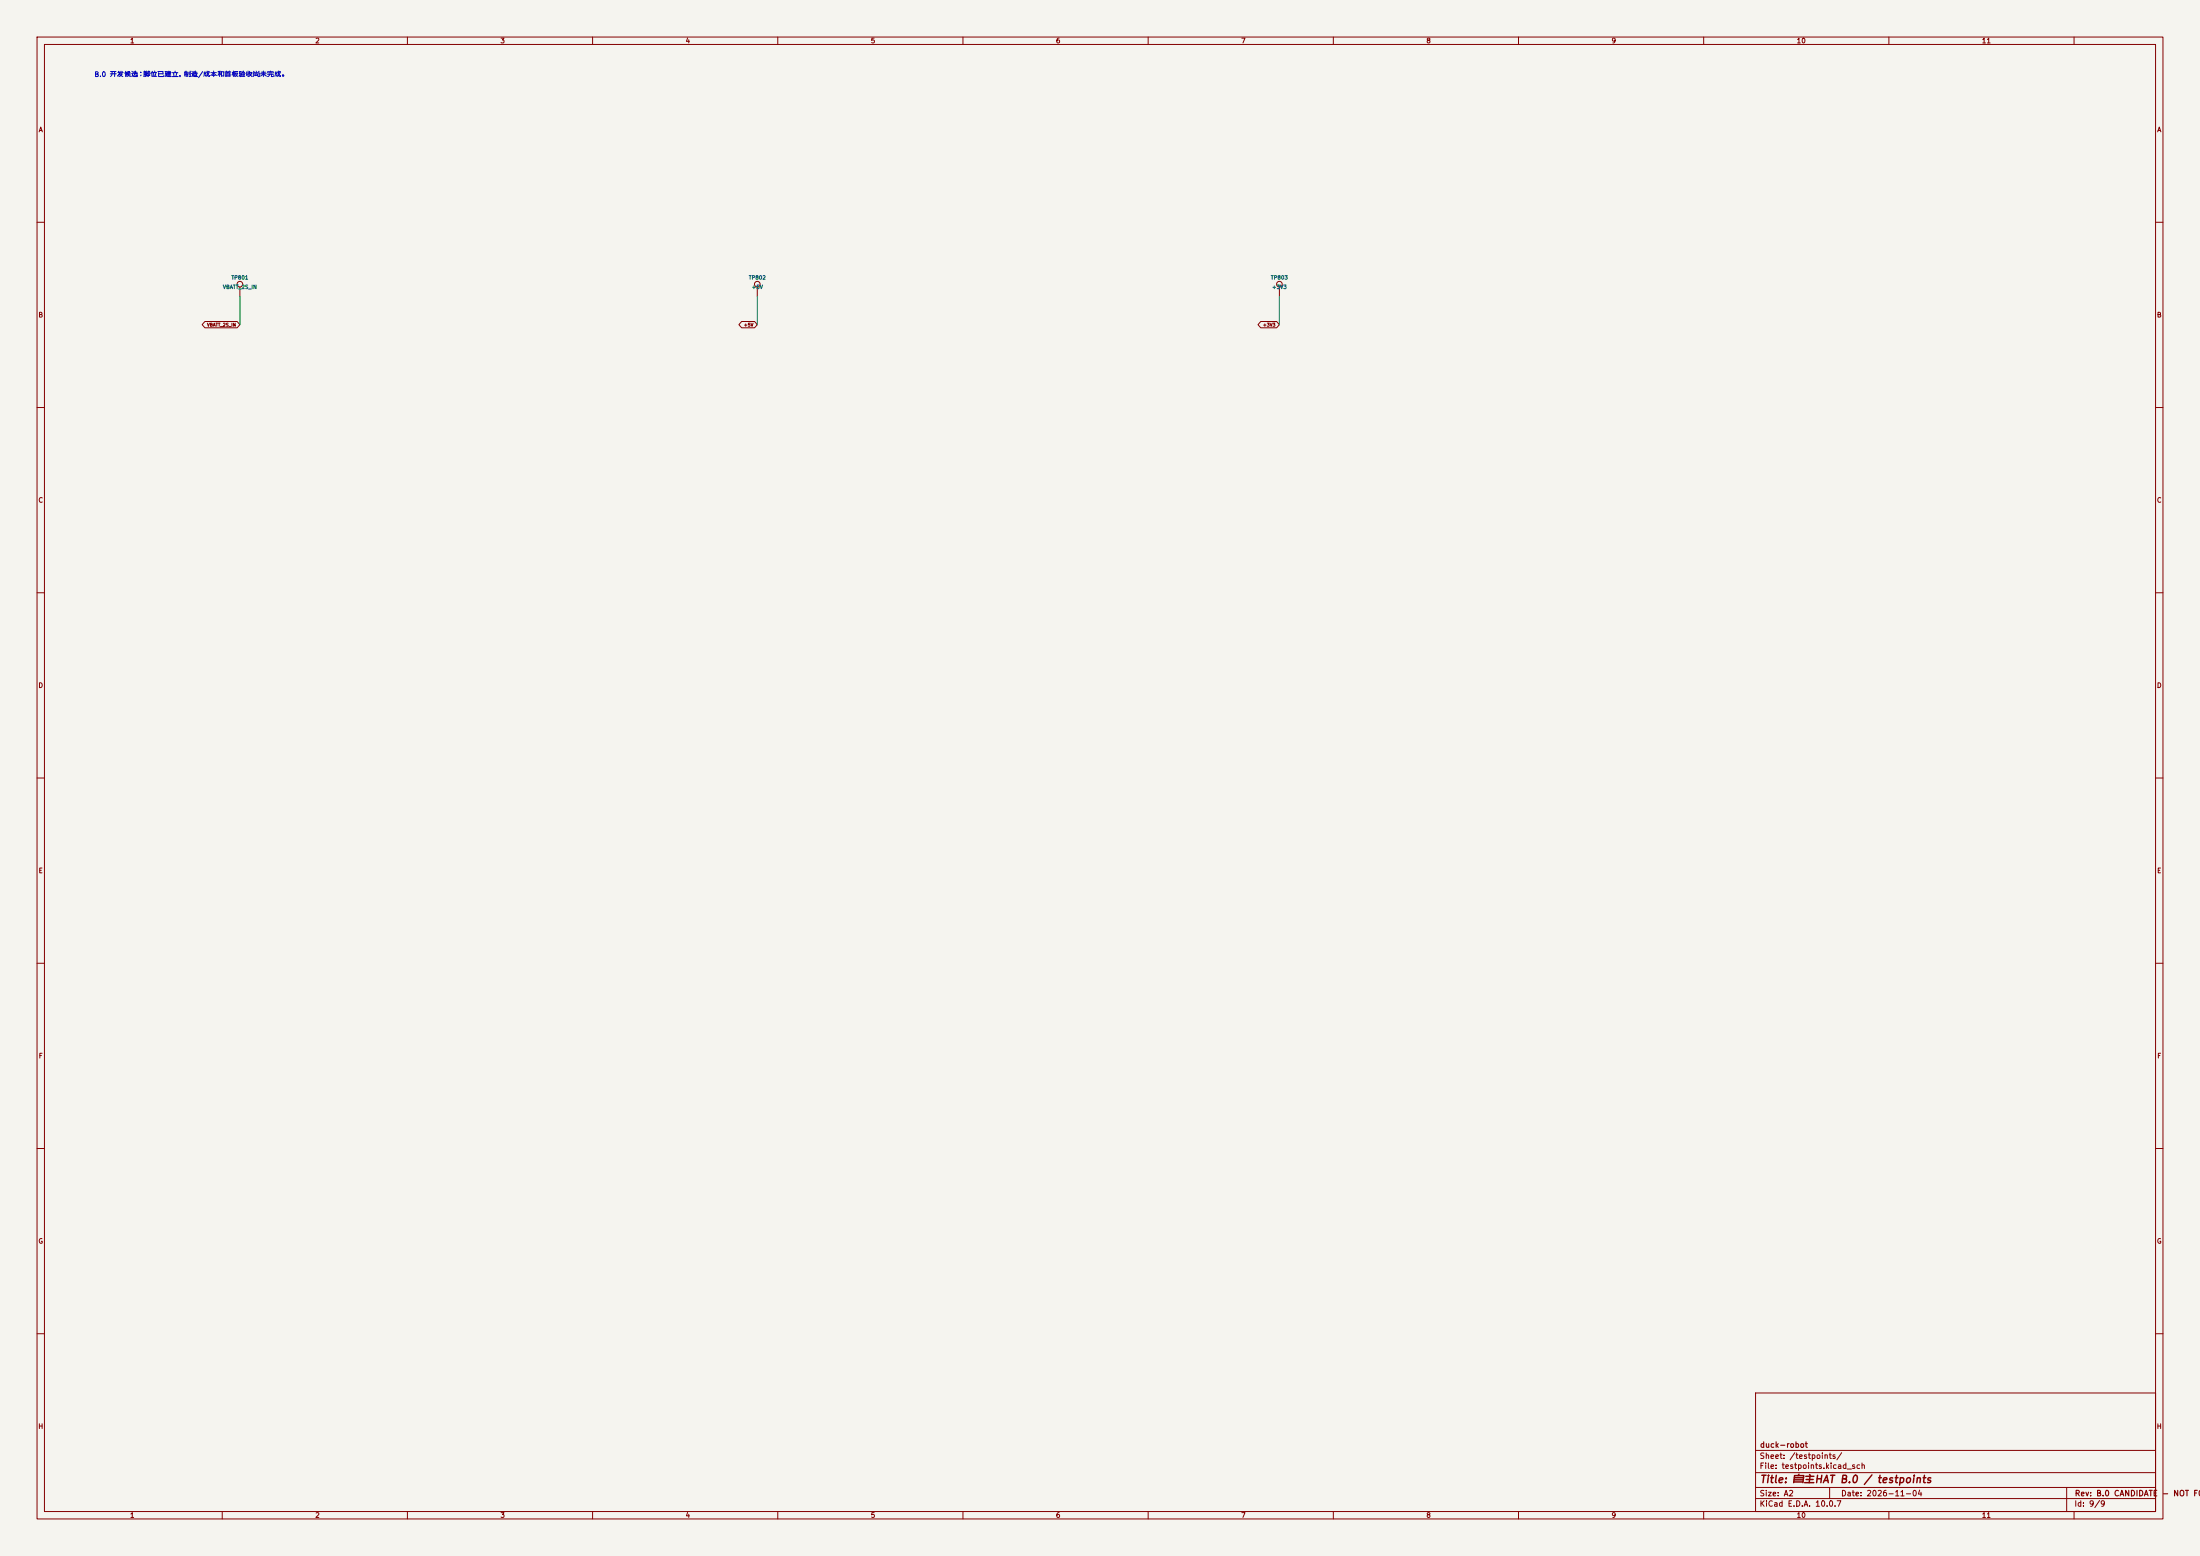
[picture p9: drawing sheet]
(kicad_sch 
 (version 20250114) 
 (generator "eeschema") 
 (paper "A2") 
 (title_block 
  (title "自主HAT B.0 / testpoints") 
  (date "2026-11-04") 
  (rev "B.0 CANDIDATE - NOT FOR FAB") 
  (company "duck-robot")) 
 (lib_symbols 
  (symbol "Connector:TestPoint" 
   (pin_numbers  (hide yes)) 
   (pin_names 
    (offset 0.762)  (hide yes))  (exclude_from_sim no)  (in_bom yes)  (on_board yes) 
   (in_pos_files yes) 
   (duplicate_pin_numbers_are_jumpers no) 
   (property "Reference" "TP"  (at 0 6.858 0)  (show_name no)  (do_not_autoplace no)  (effects  (font  (size 1.27 1.27)))) 
   (property "Value" "TestPoint"  (at 0 5.08 0)  (show_name no)  (do_not_autoplace no)  (effects  (font  (size 1.27 1.27)))) 
   (property "Footprint" ""  (at 5.08 0 0)  (show_name no)  (do_not_autoplace no)  (hide yes)  (effects  (font  (size 1.27 1.27)))) 
   (property "Datasheet" ""  (at 5.08 0 0)  (show_name no)  (do_not_autoplace no)  (hide yes)  (effects  (font  (size 1.27 1.27)))) 
   (property "Description" "test point"  (at 0 0 0)  (show_name no)  (do_not_autoplace no)  (hide yes)  (effects  (font  (size 1.27 1.27)))) 
   (symbol "TestPoint_0_1" 
    (circle  (center 0 3.302)  (radius 0.762)  (stroke  (width 0)  (type default))  (fill  (type none)))) 
   (symbol "TestPoint_1_1" 
    (pin passive line  (at 0 0 90)  (length 2.54)  (name "1"  (effects  (font  (size 1.27 1.27))))  (number "1"  (effects  (font  (size 1.27 1.27)))))) 
   (embedded_fonts no))) 
 (text "B.0 开发候选；脚位已建立，制造/成本和首板验收尚未完成。"  (at 25.4 20.32 0)  (effects  (font  (size 1.3 1.3))  (justify left))) 
 (wire  (pts  (xy 64.77 80.01)  (xy 64.77 87.63))  (stroke  (width 0)  (type default))) 
 (global_label "VBATT_2S_IN" 
  (shape bidirectional)  (at 64.77 87.63 180)  (effects  (font  (size 0.85 0.85))  (justify right)) 
  (property "Intersheetrefs" "${INTERSHEET_REFS}"  (at 64.77 87.63 0)  (effects  (font  (size 1.0 1.0))  (hide yes)))) 
 (symbol 
  (lib_id "Connector:TestPoint")  (at 64.77 80.01 0)  (unit 1)  (in_bom no)  (on_board yes)  (dnp no) 
  (property "Reference" "TP801"  (at 64.77 74.93 0)  (effects  (font  (size 1.0 1.0)))) 
  (property "Value" "VBATT_2S_IN"  (at 64.77 77.47 0)  (effects  (font  (size 1.0 1.0)))) 
  (property "Footprint" "TestPoint:TestPoint_Pad_D1.0mm"  (at 64.77 80.01 0)  (effects  (font  (size 1.0 1.0))  (hide yes)))  (pin "1") 
  (instances  (project "custom_hat_rev_b"  (path ""  (reference "TP801")  (unit 1)))) 
  (property "MPN" ""  (at 65 80 0)  (effects  (font  (size 1.0 1.0))  (hide yes))) 
  (property "LCSC" ""  (at 65 80 0)  (effects  (font  (size 1.0 1.0))  (hide yes))) 
  (property "Manufacturer" ""  (at 65 80 0)  (effects  (font  (size 1.0 1.0))  (hide yes))) 
  (property "Datasheet" ""  (at 65 80 0)  (effects  (font  (size 1.0 1.0))  (hide yes))) 
  (property "Description" "bare test pad; not a purchased component"  (at 65 80 0)  (effects  (font  (size 1.0 1.0))  (hide yes)))) 
 (wire  (pts  (xy 204.47 80.01)  (xy 204.47 87.63))  (stroke  (width 0)  (type default))) 
 (global_label "+5V" 
  (shape bidirectional)  (at 204.47 87.63 180)  (effects  (font  (size 0.85 0.85))  (justify right)) 
  (property "Intersheetrefs" "${INTERSHEET_REFS}"  (at 204.47 87.63 0)  (effects  (font  (size 1.0 1.0))  (hide yes)))) 
 (symbol 
  (lib_id "Connector:TestPoint")  (at 204.47 80.01 0)  (unit 1)  (in_bom no)  (on_board yes)  (dnp no) 
  (property "Reference" "TP802"  (at 204.47 74.93 0)  (effects  (font  (size 1.0 1.0)))) 
  (property "Value" "+5V"  (at 204.47 77.47 0)  (effects  (font  (size 1.0 1.0)))) 
  (property "Footprint" "TestPoint:TestPoint_Pad_D1.0mm"  (at 204.47 80.01 0)  (effects  (font  (size 1.0 1.0))  (hide yes)))  (pin "1") 
  (instances  (project "custom_hat_rev_b"  (path ""  (reference "TP802")  (unit 1)))) 
  (property "MPN" ""  (at 205 80 0)  (effects  (font  (size 1.0 1.0))  (hide yes))) 
  (property "LCSC" ""  (at 205 80 0)  (effects  (font  (size 1.0 1.0))  (hide yes))) 
  (property "Manufacturer" ""  (at 205 80 0)  (effects  (font  (size 1.0 1.0))  (hide yes))) 
  (property "Datasheet" ""  (at 205 80 0)  (effects  (font  (size 1.0 1.0))  (hide yes))) 
  (property "Description" "bare test pad; not a purchased component"  (at 205 80 0)  (effects  (font  (size 1.0 1.0))  (hide yes)))) 
 (wire  (pts  (xy 345.44 80.01)  (xy 345.44 87.63))  (stroke  (width 0)  (type default))) 
 (global_label "+3V3" 
  (shape bidirectional)  (at 345.44 87.63 180)  (effects  (font  (size 0.85 0.85))  (justify right)) 
  (property "Intersheetrefs" "${INTERSHEET_REFS}"  (at 345.44 87.63 0)  (effects  (font  (size 1.0 1.0))  (hide yes)))) 
 (symbol 
  (lib_id "Connector:TestPoint")  (at 345.44 80.01 0)  (unit 1)  (in_bom no)  (on_board yes)  (dnp no) 
  (property "Reference" "TP803"  (at 345.44 74.93 0)  (effects  (font  (size 1.0 1.0)))) 
  (property "Value" "+3V3"  (at 345.44 77.47 0)  (effects  (font  (size 1.0 1.0)))) 
  (property "Footprint" "TestPoint:TestPoint_Pad_D1.0mm"  (at 345.44 80.01 0)  (effects  (font  (size 1.0 1.0))  (hide yes)))  (pin "1") 
  (instances  (project "custom_hat_rev_b"  (path ""  (reference "TP803")  (unit 1)))) 
  (property "MPN" ""  (at 345 80 0)  (effects  (font  (size 1.0 1.0))  (hide yes))) 
  (property "LCSC" ""  (at 345 80 0)  (effects  (font  (size 1.0 1.0))  (hide yes))) 
  (property "Manufacturer" ""  (at 345 80 0)  (effects  (font  (size 1.0 1.0))  (hide yes))) 
  (property "Datasheet" ""  (at 345 80 0)  (effects  (font  (size 1.0 1.0))  (hide yes))) 
  (property "Description" "bare test pad; not a purchased component"  (at 345 80 0)  (effects  (font  (size 1.0 1.0))  (hide yes)))) 
 (embedded_fonts no))
